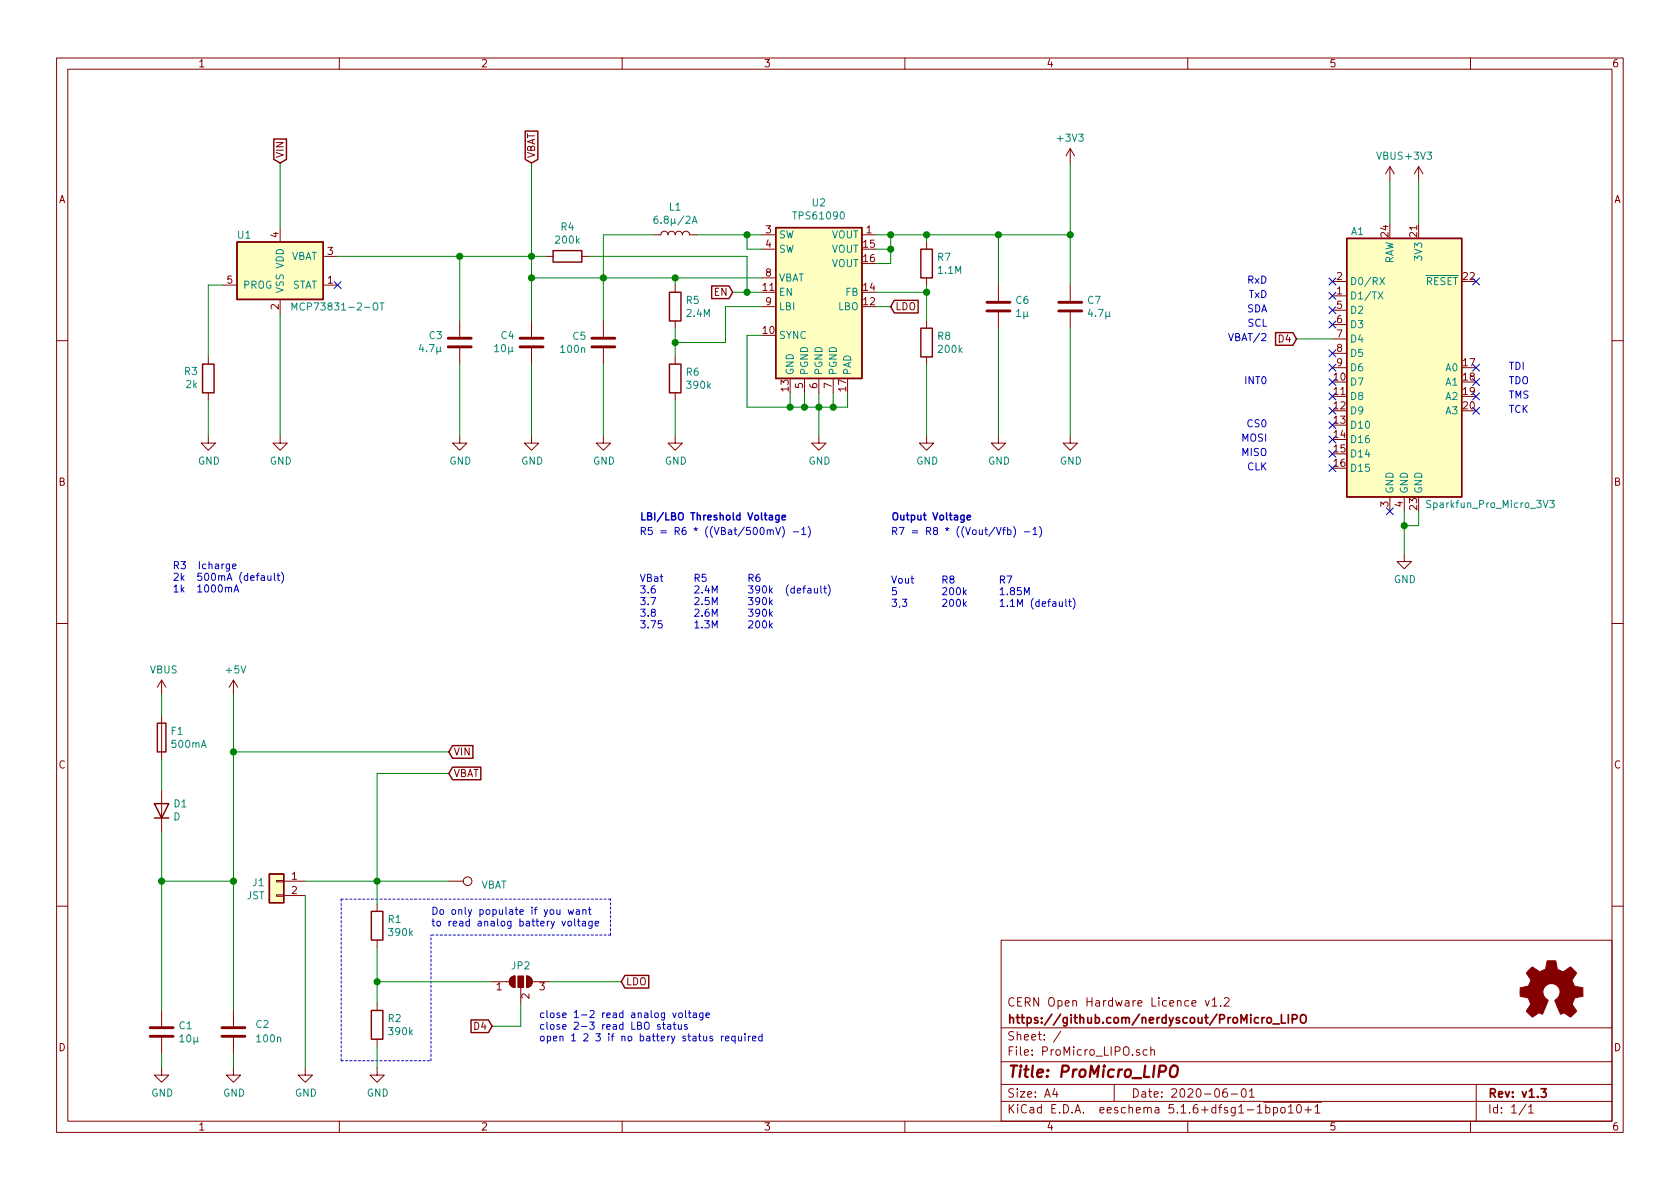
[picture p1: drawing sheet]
EESchema Schematic File Version 4
EELAYER 30 0
EELAYER END
$Descr A4 11693 8268
encoding utf-8
Sheet 1 1
Title "ProMicro_LIPO"
Date "2020-06-01"
Rev "v1.3"
Comp "https://github.com/nerdyscout/ProMicro_LIPO"
Comment1 "CERN Open Hardware Licence v1.2"
Comment2 ""
Comment3 ""
Comment4 ""
$EndDescr
Connection ~ 9775 3650
Connection ~ 1125 6125
Connection ~ 1625 5225
Connection ~ 1625 6125
Connection ~ 2625 6125
Connection ~ 2625 6825
NoConn ~ 9675 3550
Wire Wire Line
	9775 3650 9775 3550
Wire Wire Line
	9875 3550 9875 3650
Wire Wire Line
	9875 3650 9775 3650
Wire Wire Line
	1125 7425 1125 7325
Wire Wire Line
	1625 7425 1625 7325
Wire Wire Line
	1125 4975 1125 4825
Wire Wire Line
	2625 6825 2625 6975
Wire Wire Line
	2625 7425 2625 7275
Wire Wire Line
	2625 6125 2625 6285
Wire Wire Line
	3625 7135 3625 6975
Wire Wire Line
	9775 3850 9775 3650
Wire Wire Line
	3425 7135 3625 7135
Wire Wire Line
	1125 5275 1125 5485
Wire Wire Line
	2625 6585 2625 6825
Wire Wire Line
	9025 2350 9275 2350
Wire Wire Line
	9675 1250 9675 1550
Wire Wire Line
	9875 1250 9875 1550
Wire Wire Line
	1125 5785 1125 6125
Wire Wire Line
	1625 4825 1625 5225
Wire Wire Line
	1625 6125 1125 6125
Wire Wire Line
	2125 6125 2625 6125
Wire Wire Line
	2625 5375 3125 5375
Wire Wire Line
	3825 6825 4325 6825
Wire Wire Line
	2625 5375 2625 6125
Wire Wire Line
	2625 6825 3425 6825
Wire Wire Line
	1125 6125 1125 7025
Wire Wire Line
	1625 5225 1625 6125
Wire Wire Line
	1625 6125 1625 7025
Wire Wire Line
	2125 6225 2125 7425
Wire Wire Line
	3125 5225 1625 5225
Text Notes 8825 2375 2    50   ~ 0
VBAT/2
Text GLabel 9025 2350 0    50   Input ~ 0
D4
Text GLabel 3425 7135 0    50   Input ~ 0
D4
$Comp
L power:VBUS #PWR01
U 1 1
P 9675 1250
F 0 "#PWR01" H 9675 1100 50  0001 C CNN
F 1 "VBUS" H 9675 1425 50  0000 C CNN
F 2 "" H 9675 1250 50  0001 C CNN
F 3 "" H 9675 1250 50  0001 C CNN
	1    9675 1250
	1    0    0    -1  
$EndComp
$Comp
L power:+3V3 #PWR0101
U 1 1
P 9875 1250
F 0 "#PWR0101" H 9875 1100 50  0001 C CNN
F 1 "+3V3" H 9875 1425 50  0000 C CNN
F 2 "" H 9875 1250 50  0001 C CNN
F 3 "" H 9875 1250 50  0001 C CNN
	1    9875 1250
	1    0    0    -1  
$EndComp
$Comp
L power:VBUS #PWR06
U 1 1
P 1125 4825
F 0 "#PWR06" H 1125 4675 50  0001 C CNN
F 1 "VBUS" H 1140 4998 50  0000 C CNN
F 2 "" H 1125 4825 50  0001 C CNN
F 3 "" H 1125 4825 50  0001 C CNN
	1    1125 4825
	1    0    0    -1  
$EndComp
$Comp
L power:+5V #PWR08
U 1 1
P 1625 4825
F 0 "#PWR08" H 1625 4675 50  0001 C CNN
F 1 "+5V" H 1640 4998 50  0000 C CNN
F 2 "" H 1625 4825 50  0001 C CNN
F 3 "" H 1625 4825 50  0001 C CNN
	1    1625 4825
	1    0    0    -1  
$EndComp
$Comp
L power:+3V3 #PWR0102
U 1 1
P 7450 1125
F 0 "#PWR0102" H 7450 975 50  0001 C CNN
F 1 "+3V3" H 7450 1300 50  0000 C CNN
F 2 "" H 7450 1125 50  0001 C CNN
F 3 "" H 7450 1125 50  0001 C CNN
	1    7450 1125
	1    0    0    -1  
$EndComp
$Comp
L power:GND #PWR02
U 1 1
P 9775 3850
F 0 "#PWR02" H 9775 3600 50  0001 C CNN
F 1 "GND" H 9780 3677 50  0000 C CNN
F 2 "" H 9775 3850 50  0001 C CNN
F 3 "" H 9775 3850 50  0001 C CNN
	1    9775 3850
	1    0    0    -1  
$EndComp
$Comp
L power:GND #PWR07
U 1 1
P 1125 7425
F 0 "#PWR07" H 1125 7175 50  0001 C CNN
F 1 "GND" H 1130 7252 50  0000 C CNN
F 2 "" H 1125 7425 50  0001 C CNN
F 3 "" H 1125 7425 50  0001 C CNN
	1    1125 7425
	1    0    0    -1  
$EndComp
$Comp
L power:GND #PWR09
U 1 1
P 1625 7425
F 0 "#PWR09" H 1625 7175 50  0001 C CNN
F 1 "GND" H 1630 7252 50  0000 C CNN
F 2 "" H 1625 7425 50  0001 C CNN
F 3 "" H 1625 7425 50  0001 C CNN
	1    1625 7425
	1    0    0    -1  
$EndComp
$Comp
L power:GND #PWR010
U 1 1
P 2125 7425
F 0 "#PWR010" H 2125 7175 50  0001 C CNN
F 1 "GND" H 2130 7252 50  0000 C CNN
F 2 "" H 2125 7425 50  0001 C CNN
F 3 "" H 2125 7425 50  0001 C CNN
	1    2125 7425
	1    0    0    -1  
$EndComp
$Comp
L power:GND #PWR011
U 1 1
P 2625 7425
F 0 "#PWR011" H 2625 7175 50  0001 C CNN
F 1 "GND" H 2630 7252 50  0000 C CNN
F 2 "" H 2625 7425 50  0001 C CNN
F 3 "" H 2625 7425 50  0001 C CNN
	1    2625 7425
	1    0    0    -1  
$EndComp
$Comp
L Device:Fuse F1
U 1 1
P 1125 5125
F 0 "F1" H 1185 5171 50  0000 L CNN
F 1 "500mA" H 1185 5080 50  0000 L CNN
F 2 "Fuse:Fuse_0603_1608Metric" V 1055 5125 50  0001 C CNN
F 3 "~" H 1125 5125 50  0001 C CNN
F 4 "04000025WR" H 1125 5125 50  0001 C CNN "manf#"
F 5 "C135323" H 1125 5125 50  0001 C CNN "LCSC#"
	1    1125 5125
	1    0    0    -1  
$EndComp
$Comp
L Device:R R1
U 1 1
P 2625 6435
F 0 "R1" H 2695 6481 50  0000 L CNN
F 1 "390k" H 2695 6390 50  0000 L CNN
F 2 "Resistor_SMD:R_0603_1608Metric" V 2555 6435 50  0001 C CNN
F 3 "~" H 2625 6435 50  0001 C CNN
F 4 "0603WAF3903T5E" H 2625 6435 50  0001 C CNN "manf#"
F 5 "C23150" H 2625 6435 50  0001 C CNN "LCSC#"
	1    2625 6435
	1    0    0    -1  
$EndComp
$Comp
L Device:R R2
U 1 1
P 2625 7125
F 0 "R2" H 2695 7171 50  0000 L CNN
F 1 "390k" H 2695 7080 50  0000 L CNN
F 2 "Resistor_SMD:R_0603_1608Metric" V 2555 7125 50  0001 C CNN
F 3 "~" H 2625 7125 50  0001 C CNN
F 4 "0603WAF3903T5E" H 2625 7125 50  0001 C CNN "manf#"
F 5 "C23150" H 2625 7125 50  0001 C CNN "LCSC#"
	1    2625 7125
	1    0    0    -1  
$EndComp
$Comp
L Device:D D1
U 1 1
P 1125 5635
F 0 "D1" V 1171 5556 50  0000 R CNN
F 1 "D" V 1080 5556 50  0000 R CNN
F 2 "Diode_SMD:D_0603_1608Metric" H 1125 5635 50  0001 C CNN
F 3 "~" H 1125 5635 50  0001 C CNN
F 4 "3V3, 5V" H 1125 5635 50  0001 C CNN "Variant"
	1    1125 5635
	0    -1   -1   0   
$EndComp
$Comp
L Connector_Generic:Conn_01x02 J1
U 1 1
P 1925 6125
F 0 "J1" H 2005 6117 50  0000 L CNN
F 1 "JST" H 2005 6026 50  0000 L CNN
F 2 "Connector_JST:JST_PH_S2B-PH-SM4-TB_1x02-1MP_P2.00mm_Horizontal" H 1925 6125 50  0001 C CNN
F 3 "~" H 1925 6125 50  0001 C CNN
F 4 "" H 1925 6125 50  0001 C CNN "variant"
F 5 "3V3, 5V" H 1925 6125 50  0001 C CNN "Variant"
	1    1925 6125
	-1   0    0    -1  
$EndComp
$Comp
L Device:C C1
U 1 1
P 1125 7175
F 0 "C1" H 1240 7221 50  0000 L CNN
F 1 "10µ" H 1240 7130 50  0000 L CNN
F 2 "Capacitor_SMD:C_0603_1608Metric" H 1163 7025 50  0001 C CNN
F 3 "~" H 1125 7175 50  0001 C CNN
F 4 "CL10A106KP8NNNC" H 1125 7175 50  0001 C CNN "manf#"
F 5 "C19702" H 1125 7175 50  0001 C CNN "LCSC#"
F 6 "3V3, 5V" H 1125 7175 50  0001 C CNN "Variant"
	1    1125 7175
	1    0    0    -1  
$EndComp
$Comp
L Device:C C2
U 1 1
P 1625 7175
F 0 "C2" H 1775 7125 50  0000 L CNN
F 1 "100n" H 1775 7225 50  0000 L CNN
F 2 "Capacitor_SMD:C_0603_1608Metric" H 1663 7025 50  0001 C CNN
F 3 "~" H 1625 7175 50  0001 C CNN
F 4 "C0603C104M4RACTU" H 1625 7175 50  0001 C CNN "manf#"
F 5 "C14663" H 1625 7175 50  0001 C CNN "LCSC#"
F 6 "3V3, 5V" H 1625 7175 50  0001 C CNN "Variant"
	1    1625 7175
	1    0    0    1   
$EndComp
$Comp
L Jumper:SolderJumper_3_Open JP2
U 1 1
P 3625 6825
F 0 "JP2" H 3625 6938 50  0000 C CNN
F 1 "SolderJumper_3_Open" H 3625 6939 50  0001 C CNN
F 2 "Jumper:SolderJumper-3_P1.3mm_Open_RoundedPad1.0x1.5mm" H 3625 6825 50  0001 C CNN
F 3 "~" H 3625 6825 50  0001 C CNN
	1    3625 6825
	1    0    0    -1  
$EndComp
$Comp
L Graphic:Logo_Open_Hardware_Small LOGO1
U 1 1
P 10800 6900
F 0 "LOGO1" H 10800 7175 50  0001 C CNN
F 1 "Logo_Open_Hardware_Small" H 10800 6675 50  0001 C CNN
F 2 "Symbol:OSHW-Symbol_6.7x6mm_SilkScreen" H 10800 6900 50  0001 C CNN
F 3 "~" H 10800 6900 50  0001 C CNN
F 4 "" H 10800 6900 50  0001 C CNN "variant"
F 5 "3V3, 5V" H 10800 6900 50  0001 C CNN "Variant"
	1    10800 6900
	1    0    0    -1  
$EndComp
Connection ~ 3200 1775
Connection ~ 3700 1775
Connection ~ 3700 1925
Connection ~ 4200 1925
Connection ~ 4700 1925
Connection ~ 4700 2375
Connection ~ 5200 1625
Connection ~ 5200 2025
Connection ~ 5500 2825
Connection ~ 5600 2825
Connection ~ 5700 2825
Connection ~ 5800 2825
Connection ~ 6200 1625
Connection ~ 6200 1725
Connection ~ 6450 1625
Connection ~ 6450 2025
Connection ~ 6950 1625
Connection ~ 7450 1625
Wire Wire Line
	4700 1925 4700 1975
Wire Wire Line
	6450 1675 6450 1625
Wire Wire Line
	6450 2025 6450 1975
Wire Wire Line
	1550 1975 1450 1975
Wire Wire Line
	3800 1775 3700 1775
Wire Wire Line
	4700 2375 4700 2275
Wire Wire Line
	4700 2475 4700 2375
Wire Wire Line
	5100 2025 5200 2025
Wire Wire Line
	5200 1625 5300 1625
Wire Wire Line
	5200 1725 5200 1625
Wire Wire Line
	5200 2025 5300 2025
Wire Wire Line
	5300 1725 5200 1725
Wire Wire Line
	5300 2325 5200 2325
Wire Wire Line
	5500 2725 5500 2825
Wire Wire Line
	5500 2825 5600 2825
Wire Wire Line
	5600 2725 5600 2825
Wire Wire Line
	5600 2825 5700 2825
Wire Wire Line
	5700 2725 5700 2825
Wire Wire Line
	5700 2825 5800 2825
Wire Wire Line
	5800 2725 5800 2825
Wire Wire Line
	5800 2825 5900 2825
Wire Wire Line
	5900 2825 5900 2725
Wire Wire Line
	6100 1725 6200 1725
Wire Wire Line
	6100 1825 6200 1825
Wire Wire Line
	6200 1625 6100 1625
Wire Wire Line
	6200 1725 6200 1625
Wire Wire Line
	6200 1825 6200 1725
Wire Wire Line
	6200 2125 6100 2125
Wire Wire Line
	3700 1775 3700 1925
Wire Wire Line
	5700 2825 5700 3025
Wire Wire Line
	6450 2025 6450 2225
Wire Wire Line
	1450 3025 1450 2775
Wire Wire Line
	4700 3025 4700 2775
Wire Wire Line
	5050 2125 5050 2375
Wire Wire Line
	5200 1775 5200 2025
Wire Wire Line
	5300 2125 5050 2125
Wire Wire Line
	6450 1625 6200 1625
Wire Wire Line
	3700 1925 3700 2225
Wire Wire Line
	4200 1625 4200 1925
Wire Wire Line
	4200 2225 4200 1925
Wire Wire Line
	5200 2825 5500 2825
Wire Wire Line
	4550 1625 4200 1625
Wire Wire Line
	4700 2375 5050 2375
Wire Wire Line
	4850 1625 5200 1625
Wire Wire Line
	6100 2025 6450 2025
Wire Wire Line
	6950 1975 6950 1625
Wire Wire Line
	7450 1625 7450 1975
Wire Wire Line
	1950 1125 1950 1575
Wire Wire Line
	3200 2225 3200 1775
Wire Wire Line
	1450 1975 1450 2475
Wire Wire Line
	3200 1775 3700 1775
Wire Wire Line
	3200 3025 3200 2525
Wire Wire Line
	3700 3025 3700 2525
Wire Wire Line
	4200 1925 3700 1925
Wire Wire Line
	4200 2525 4200 3025
Wire Wire Line
	4700 1925 4200 1925
Wire Wire Line
	5200 2325 5200 2825
Wire Wire Line
	6450 1625 6950 1625
Wire Wire Line
	6450 2525 6450 3025
Wire Wire Line
	6950 1625 7450 1625
Wire Wire Line
	7450 1125 7450 1625
Wire Wire Line
	5300 1925 4700 1925
Wire Wire Line
	3700 1125 3700 1775
Wire Wire Line
	6950 2275 6950 3025
Wire Wire Line
	7450 2275 7450 3025
Wire Wire Line
	1950 3025 1950 2175
Wire Wire Line
	2350 1775 3200 1775
Wire Wire Line
	4100 1775 5200 1775
Text Notes 1200 4125 0    50   ~ 0
R3  Icharge\n2k  500mA (default)\n1k  1000mA
Text Notes 4450 3625 0    50   ~ 10
LBI/LBO Threshold Voltage
Text Notes 4450 3725 0    50   ~ 0
R5 = R6 * ((VBat/500mV) -1)
Text Notes 4450 4375 0    50   ~ 0
VBat\n3.6\n3.7\n3.8\n3.75
Text Notes 6200 3625 0    50   ~ 10
Output Voltage
Text Notes 6200 3725 0    50   ~ 0
R7 = R8 * ((Vout/Vfb) -1)
Text Notes 6200 4225 0    50   ~ 0
Vout\n5\n3,3
$Comp
L power:GND #PWR?
U 1 1
P 1450 3025
AR Path="/5D8095CD/5E44FE5C" Ref="#PWR?"  Part="1" 
AR Path="/5E44FE5C" Ref="#PWR0103"  Part="1" 
F 0 "#PWR0103" H 1450 2775 50  0001 C CNN
F 1 "GND" H 1455 2852 50  0000 C CNN
F 2 "" H 1450 3025 50  0001 C CNN
F 3 "" H 1450 3025 50  0001 C CNN
	1    1450 3025
	1    0    0    -1  
$EndComp
$Comp
L power:GND #PWR?
U 1 1
P 1950 3025
AR Path="/5D8095CD/5E44FE62" Ref="#PWR?"  Part="1" 
AR Path="/5E44FE62" Ref="#PWR0104"  Part="1" 
F 0 "#PWR0104" H 1950 2775 50  0001 C CNN
F 1 "GND" H 1955 2852 50  0000 C CNN
F 2 "" H 1950 3025 50  0001 C CNN
F 3 "" H 1950 3025 50  0001 C CNN
	1    1950 3025
	1    0    0    -1  
$EndComp
$Comp
L power:GND #PWR?
U 1 1
P 3200 3025
AR Path="/5D8095CD/5E44FE68" Ref="#PWR?"  Part="1" 
AR Path="/5E44FE68" Ref="#PWR0105"  Part="1" 
F 0 "#PWR0105" H 3200 2775 50  0001 C CNN
F 1 "GND" H 3205 2852 50  0000 C CNN
F 2 "" H 3200 3025 50  0001 C CNN
F 3 "" H 3200 3025 50  0001 C CNN
	1    3200 3025
	1    0    0    -1  
$EndComp
$Comp
L power:GND #PWR?
U 1 1
P 3700 3025
AR Path="/5D8095CD/5E44FE6E" Ref="#PWR?"  Part="1" 
AR Path="/5E44FE6E" Ref="#PWR0106"  Part="1" 
F 0 "#PWR0106" H 3700 2775 50  0001 C CNN
F 1 "GND" H 3705 2852 50  0000 C CNN
F 2 "" H 3700 3025 50  0001 C CNN
F 3 "" H 3700 3025 50  0001 C CNN
	1    3700 3025
	1    0    0    -1  
$EndComp
$Comp
L power:GND #PWR?
U 1 1
P 4200 3025
AR Path="/5D8095CD/5E44FE74" Ref="#PWR?"  Part="1" 
AR Path="/5E44FE74" Ref="#PWR0107"  Part="1" 
F 0 "#PWR0107" H 4200 2775 50  0001 C CNN
F 1 "GND" H 4205 2852 50  0000 C CNN
F 2 "" H 4200 3025 50  0001 C CNN
F 3 "" H 4200 3025 50  0001 C CNN
	1    4200 3025
	1    0    0    -1  
$EndComp
$Comp
L power:GND #PWR?
U 1 1
P 4700 3025
AR Path="/5D8095CD/5E44FE7A" Ref="#PWR?"  Part="1" 
AR Path="/5E44FE7A" Ref="#PWR0108"  Part="1" 
F 0 "#PWR0108" H 4700 2775 50  0001 C CNN
F 1 "GND" H 4705 2852 50  0000 C CNN
F 2 "" H 4700 3025 50  0001 C CNN
F 3 "" H 4700 3025 50  0001 C CNN
	1    4700 3025
	1    0    0    -1  
$EndComp
$Comp
L power:GND #PWR?
U 1 1
P 5700 3025
AR Path="/5D8095CD/5E44FE80" Ref="#PWR?"  Part="1" 
AR Path="/5E44FE80" Ref="#PWR0109"  Part="1" 
F 0 "#PWR0109" H 5700 2775 50  0001 C CNN
F 1 "GND" H 5705 2852 50  0000 C CNN
F 2 "" H 5700 3025 50  0001 C CNN
F 3 "" H 5700 3025 50  0001 C CNN
	1    5700 3025
	1    0    0    -1  
$EndComp
$Comp
L power:GND #PWR?
U 1 1
P 6450 3025
AR Path="/5D8095CD/5E44FE86" Ref="#PWR?"  Part="1" 
AR Path="/5E44FE86" Ref="#PWR0110"  Part="1" 
F 0 "#PWR0110" H 6450 2775 50  0001 C CNN
F 1 "GND" H 6455 2852 50  0000 C CNN
F 2 "" H 6450 3025 50  0001 C CNN
F 3 "" H 6450 3025 50  0001 C CNN
	1    6450 3025
	1    0    0    -1  
$EndComp
$Comp
L power:GND #PWR?
U 1 1
P 6950 3025
AR Path="/5D8095CD/5E44FE8C" Ref="#PWR?"  Part="1" 
AR Path="/5E44FE8C" Ref="#PWR0111"  Part="1" 
F 0 "#PWR0111" H 6950 2775 50  0001 C CNN
F 1 "GND" H 6955 2852 50  0000 C CNN
F 2 "" H 6950 3025 50  0001 C CNN
F 3 "" H 6950 3025 50  0001 C CNN
	1    6950 3025
	1    0    0    -1  
$EndComp
$Comp
L power:GND #PWR?
U 1 1
P 7450 3025
AR Path="/5D8095CD/5E44FE92" Ref="#PWR?"  Part="1" 
AR Path="/5E44FE92" Ref="#PWR0112"  Part="1" 
F 0 "#PWR0112" H 7450 2775 50  0001 C CNN
F 1 "GND" H 7455 2852 50  0000 C CNN
F 2 "" H 7450 3025 50  0001 C CNN
F 3 "" H 7450 3025 50  0001 C CNN
	1    7450 3025
	1    0    0    -1  
$EndComp
$Comp
L Device:L L?
U 1 1
P 4700 1625
AR Path="/5D8095CD/5E44FE9A" Ref="L?"  Part="1" 
AR Path="/5E44FE9A" Ref="L1"  Part="1" 
F 0 "L1" V 4890 1625 50  0000 C CNN
F 1 "6.8µ/2A" V 4799 1625 50  0000 C CNN
F 2 "Inductor_SMD:L_Bourns_SRN6045TA" H 4700 1625 50  0001 C CNN
F 3 "~" H 4700 1625 50  0001 C CNN
F 4 "" H 4700 1625 50  0001 C CNN "part#"
F 5 "" H 4700 1625 50  0001 C CNN "LCSC"
F 6 "744787068" H 4700 1625 50  0001 C CNN "manf#"
F 7 "C354631" H 4700 1625 50  0001 C CNN "LCSC#"
	1    4700 1625
	0    -1   -1   0   
$EndComp
$Comp
L Device:R R?
U 1 1
P 1450 2625
AR Path="/5D8095CD/5E44FEA2" Ref="R?"  Part="1" 
AR Path="/5E44FEA2" Ref="R3"  Part="1" 
F 0 "R3" H 1519 2579 50  0000 L CNN
F 1 "2k" H 1519 2670 50  0000 L CNN
F 2 "Resistor_SMD:R_0603_1608Metric" V 1380 2625 50  0001 C CNN
F 3 "~" H 1450 2625 50  0001 C CNN
F 4 "0603WAF2001T5E" H 1450 2625 50  0001 C CNN "manf#"
F 5 "C22975" H 1450 2625 50  0001 C CNN "LCSC#"
	1    1450 2625
	-1   0    0    1   
$EndComp
$Comp
L Device:R R?
U 1 1
P 3950 1775
AR Path="/5D8095CD/5E44FEAA" Ref="R?"  Part="1" 
AR Path="/5E44FEAA" Ref="R4"  Part="1" 
F 0 "R4" V 3743 1775 50  0000 C CNN
F 1 "200k" V 3834 1775 50  0000 C CNN
F 2 "Resistor_SMD:R_0603_1608Metric" V 3880 1775 50  0001 C CNN
F 3 "~" H 3950 1775 50  0001 C CNN
F 4 "0603WAF2003T5E" H 3950 1775 50  0001 C CNN "manf#"
F 5 "C25811" H 3950 1775 50  0001 C CNN "LCSC#"
	1    3950 1775
	0    1    1    0   
$EndComp
$Comp
L Device:R R?
U 1 1
P 4700 2125
AR Path="/5D8095CD/5E44FEB0" Ref="R?"  Part="1" 
AR Path="/5E44FEB0" Ref="R5"  Part="1" 
F 0 "R5" H 4770 2171 50  0000 L CNN
F 1 "2.4M" H 4770 2080 50  0000 L CNN
F 2 "Resistor_SMD:R_0603_1608Metric" V 4630 2125 50  0001 C CNN
F 3 "~" H 4700 2125 50  0001 C CNN
F 4 "WR06W2404FTL" H 4700 2125 50  0001 C CNN "manf#"
F 5 "C367738" H 4700 2125 50  0001 C CNN "LCSC#"
	1    4700 2125
	1    0    0    -1  
$EndComp
$Comp
L Device:R R?
U 1 1
P 4700 2625
AR Path="/5D8095CD/5E44FEB8" Ref="R?"  Part="1" 
AR Path="/5E44FEB8" Ref="R6"  Part="1" 
F 0 "R6" H 4770 2671 50  0000 L CNN
F 1 "390k" H 4770 2580 50  0000 L CNN
F 2 "Resistor_SMD:R_0603_1608Metric" V 4630 2625 50  0001 C CNN
F 3 "~" H 4700 2625 50  0001 C CNN
F 4 "0603WAF3903T5E" H 4700 2625 50  0001 C CNN "manf#"
F 5 "C23150" H 4700 2625 50  0001 C CNN "LCSC#"
	1    4700 2625
	1    0    0    -1  
$EndComp
$Comp
L Device:R R?
U 1 1
P 6450 1825
AR Path="/5D8095CD/5E44FEC0" Ref="R?"  Part="1" 
AR Path="/5E44FEC0" Ref="R7"  Part="1" 
F 0 "R7" H 6520 1871 50  0000 L CNN
F 1 "1.1M" H 6520 1780 50  0000 L CNN
F 2 "Resistor_SMD:R_0603_1608Metric" V 6380 1825 50  0001 C CNN
F 3 "~" H 6450 1825 50  0001 C CNN
F 4 "RM06FTN1104" H 6450 1825 50  0001 C CNN "manf#"
F 5 "C169875" H 6450 1825 50  0001 C CNN "LCSC#"
	1    6450 1825
	1    0    0    -1  
$EndComp
$Comp
L Device:R R?
U 1 1
P 6450 2375
AR Path="/5D8095CD/5E44FEC8" Ref="R?"  Part="1" 
AR Path="/5E44FEC8" Ref="R8"  Part="1" 
F 0 "R8" H 6520 2421 50  0000 L CNN
F 1 "200k" H 6520 2330 50  0000 L CNN
F 2 "Resistor_SMD:R_0603_1608Metric" V 6380 2375 50  0001 C CNN
F 3 "~" H 6450 2375 50  0001 C CNN
F 4 "0603WAF2003T5E" H 6450 2375 50  0001 C CNN "manf#"
F 5 "C25811" H 6450 2375 50  0001 C CNN "LCSC#"
	1    6450 2375
	1    0    0    -1  
$EndComp
$Comp
L Device:C C?
U 1 1
P 3200 2375
AR Path="/5D8095CD/5E44FED0" Ref="C?"  Part="1" 
AR Path="/5E44FED0" Ref="C3"  Part="1" 
F 0 "C3" H 3085 2329 50  0000 R CNN
F 1 "4.7µ" H 3085 2420 50  0000 R CNN
F 2 "Capacitor_SMD:C_0603_1608Metric" H 3238 2225 50  0001 C CNN
F 3 "~" H 3200 2375 50  0001 C CNN
F 4 "CL10A475KO8NNNC" H 3200 2375 50  0001 C CNN "manf#"
F 5 "C19666" H 3200 2375 50  0001 C CNN "LCSC#"
	1    3200 2375
	1    0    0    1   
$EndComp
$Comp
L Device:C C?
U 1 1
P 3700 2375
AR Path="/5D8095CD/5E44FED8" Ref="C?"  Part="1" 
AR Path="/5E44FED8" Ref="C4"  Part="1" 
F 0 "C4" H 3585 2329 50  0000 R CNN
F 1 "10µ" H 3585 2420 50  0000 R CNN
F 2 "Capacitor_SMD:C_0603_1608Metric" H 3738 2225 50  0001 C CNN
F 3 "~" H 3700 2375 50  0001 C CNN
F 4 "CL10A106KP8NNNC" H 3700 2375 50  0001 C CNN "manf#"
F 5 "C19702" H 3700 2375 50  0001 C CNN "LCSC#"
	1    3700 2375
	1    0    0    1   
$EndComp
$Comp
L Device:C C?
U 1 1
P 4200 2375
AR Path="/5D8095CD/5E44FEE0" Ref="C?"  Part="1" 
AR Path="/5E44FEE0" Ref="C5"  Part="1" 
F 0 "C5" H 4085 2421 50  0000 R CNN
F 1 "100n" H 4085 2330 50  0000 R CNN
F 2 "Capacitor_SMD:C_0603_1608Metric" H 4238 2225 50  0001 C CNN
F 3 "~" H 4200 2375 50  0001 C CNN
F 4 "C0603C104M4RACTU" H 4200 2375 50  0001 C CNN "manf#"
F 5 "C14663" H 4200 2375 50  0001 C CNN "LCSC#"
	1    4200 2375
	1    0    0    -1  
$EndComp
$Comp
L Device:C C?
U 1 1
P 6950 2125
AR Path="/5D8095CD/5E44FEE8" Ref="C?"  Part="1" 
AR Path="/5E44FEE8" Ref="C6"  Part="1" 
F 0 "C6" H 7065 2171 50  0000 L CNN
F 1 "1µ" H 7065 2080 50  0000 L CNN
F 2 "Capacitor_SMD:C_0603_1608Metric" H 6988 1975 50  0001 C CNN
F 3 "~" H 6950 2125 50  0001 C CNN
F 4 "C0603X105K9RACAUTO" H 6950 2125 50  0001 C CNN "manf#"
F 5 "C15849" H 6950 2125 50  0001 C CNN "LCSC#"
	1    6950 2125
	1    0    0    -1  
$EndComp
$Comp
L Device:C C?
U 1 1
P 7450 2125
AR Path="/5D8095CD/5E44FEF0" Ref="C?"  Part="1" 
AR Path="/5E44FEF0" Ref="C7"  Part="1" 
F 0 "C7" H 7565 2171 50  0000 L CNN
F 1 "4.7µ" H 7565 2080 50  0000 L CNN
F 2 "Capacitor_SMD:C_0603_1608Metric" H 7488 1975 50  0001 C CNN
F 3 "~" H 7450 2125 50  0001 C CNN
F 4 "CL10A475KO8NNNC" H 7450 2125 50  0001 C CNN "manf#"
F 5 "C19666" H 7450 2125 50  0001 C CNN "LCSC#"
	1    7450 2125
	1    0    0    -1  
$EndComp
$Comp
L Battery_Management:MCP73831-2-OT U?
U 1 1
P 1950 1875
AR Path="/5D8095CD/5E44FEF9" Ref="U?"  Part="1" 
AR Path="/5E44FEF9" Ref="U1"  Part="1" 
F 0 "U1" H 1700 2125 50  0000 C CNN
F 1 "MCP73831-2-OT" H 2350 1625 50  0000 C CNN
F 2 "Package_TO_SOT_SMD:SOT-23-5" H 2000 1625 50  0001 L CIN
F 3 "http://ww1.microchip.com/downloads/en/DeviceDoc/20001984g.pdf" H 1800 1825 50  0001 C CNN
F 4 "MCP73831T-2ACI/OT " H 1950 1875 50  0001 C CNN "manf#"
F 5 "C14879" H 1950 1875 50  0001 C CNN "LCSC#"
F 6 "3V3, 5V" H 1950 1875 50  0001 C CNN "Variant"
	1    1950 1875
	1    0    0    -1  
$EndComp
$Comp
L Regulator_Switching:TPS61090 U?
U 1 1
P 5700 2125
AR Path="/5D8095CD/5E44FF02" Ref="U?"  Part="1" 
AR Path="/5E44FF02" Ref="U2"  Part="1" 
F 0 "U2" H 5700 2850 50  0000 C CNN
F 1 "TPS61090" H 5700 2759 50  0000 C CNN
F 2 "Package_DFN_QFN:Texas_S-PVQFN-N16_EP2.7x2.7mm_ThermalVias" H 4750 1075 50  0001 L CNN
F 3 "http://www.ti.com/lit/ds/symlink/tps61090.pdf" H 5850 975 50  0001 L CNN
F 4 "TPS61090RSAR" H 5700 2125 50  0001 C CNN "manf#"
F 5 "C206167" H 5700 2125 50  0001 C CNN "LCSC#"
F 6 "3V3, 5V" H 5700 2125 50  0001 C CNN "Variant"
	1    5700 2125
	1    0    0    -1  
$EndComp
Text Notes 4825 4375 0    50   ~ 0
R5\n2.4M\n2.5M\n2.6M\n1.3M
Text Notes 5200 4375 0    50   ~ 0
R6\n390k  (default)\n390k\n390k\n200k
Text Notes 6550 4225 0    50   ~ 0
R8\n200k\n200k
Text Notes 6950 4225 0    50   ~ 0
R7\n1.85M\n1.1M (default)
Text GLabel 1950 1125 1    50   Input ~ 0
VIN
Text GLabel 3125 5225 2    50   Input ~ 0
VIN
Text GLabel 3700 1125 1    50   Input ~ 0
VBAT
Text GLabel 3125 5375 2    50   Input ~ 0
VBAT
Text GLabel 6200 2125 2    50   Input ~ 0
LDO
Text GLabel 4325 6825 2    50   Input ~ 0
LDO
$Comp
L Connector:TestPoint TP1
U 1 1
P 3125 6125
F 0 "TP1" V 3050 6350 50  0001 L CNN
F 1 "VBAT" V 3150 6350 50  0000 L CNN
F 2 "TestPoint:TestPoint_THTPad_D2.0mm_Drill1.0mm" H 3325 6125 50  0001 C CNN
F 3 "~" H 3325 6125 50  0001 C CNN
	1    3125 6125
	0    1    1    0   
$EndComp
Wire Wire Line
	3125 6125 2625 6125
Wire Notes Line
	2375 6250 2375 7375
Wire Notes Line
	2375 7375 3000 7375
Wire Notes Line
	3000 7375 3000 6500
Wire Notes Line
	4250 6500 4250 6250
Text Notes 3000 6450 0    50   ~ 0
Do only populate if you want\nto read analog battery voltage
Wire Notes Line
	4250 6500 3000 6500
Wire Notes Line
	4250 6250 2375 6250
Text GLabel 5100 2025 0    50   Input ~ 0
EN
NoConn ~ 9275 3250
NoConn ~ 9275 3150
NoConn ~ 9275 3050
NoConn ~ 9275 2950
NoConn ~ 9275 2850
NoConn ~ 9275 2750
NoConn ~ 9275 2650
NoConn ~ 9275 2550
NoConn ~ 9275 2450
NoConn ~ 10275 2850
NoConn ~ 10275 2750
NoConn ~ 10275 2650
NoConn ~ 10275 2550
NoConn ~ 9275 2250
NoConn ~ 9275 2150
NoConn ~ 9275 2050
NoConn ~ 9275 1950
NoConn ~ 2350 1975
NoConn ~ 10275 1950
Text Notes 8825 1975 2    50   ~ 0
RxD
Text Notes 8825 2075 2    50   ~ 0
TxD
Text Notes 8825 2175 2    50   ~ 0
SDA
Text Notes 8825 2275 2    50   ~ 0
SCL
Text Notes 8825 3275 2    50   ~ 0
CLK
Text Notes 8825 3175 2    50   ~ 0
MISO
Text Notes 8825 3075 2    50   ~ 0
MOSI
Text Notes 8825 2975 2    50   ~ 0
CS0
$Comp
L MCU_Module:Sparkfun_Pro_Micro_3V3 A1
U 1 1
P 9775 2550
F 0 "A1" H 9450 3500 50  0000 C CNN
F 1 "Sparkfun_Pro_Micro_3V3" H 10375 1600 50  0000 C CNN
F 2 "Module:Sparkfun_Pro_Micro" H 9775 2550 50  0001 C CIN
F 3 "https://www.sparkfun.com/products/12587" H 9775 1550 50  0001 C CNN
	1    9775 2550
	1    0    0    -1  
$EndComp
Text Notes 8825 2675 2    50   ~ 0
INT0
Text Notes 10500 2575 0    50   ~ 0
TDI
Text Notes 10500 2675 0    50   ~ 0
TDO
Text Notes 10500 2775 0    50   ~ 0
TMS
Text Notes 10500 2875 0    50   ~ 0
TCK
Text Notes 3750 7250 0    50   ~ 0
close 1-2 read analog voltage\nclose 2-3 read LBO status\nopen 1 2 3 if no battery status required
$EndSCHEMATC
